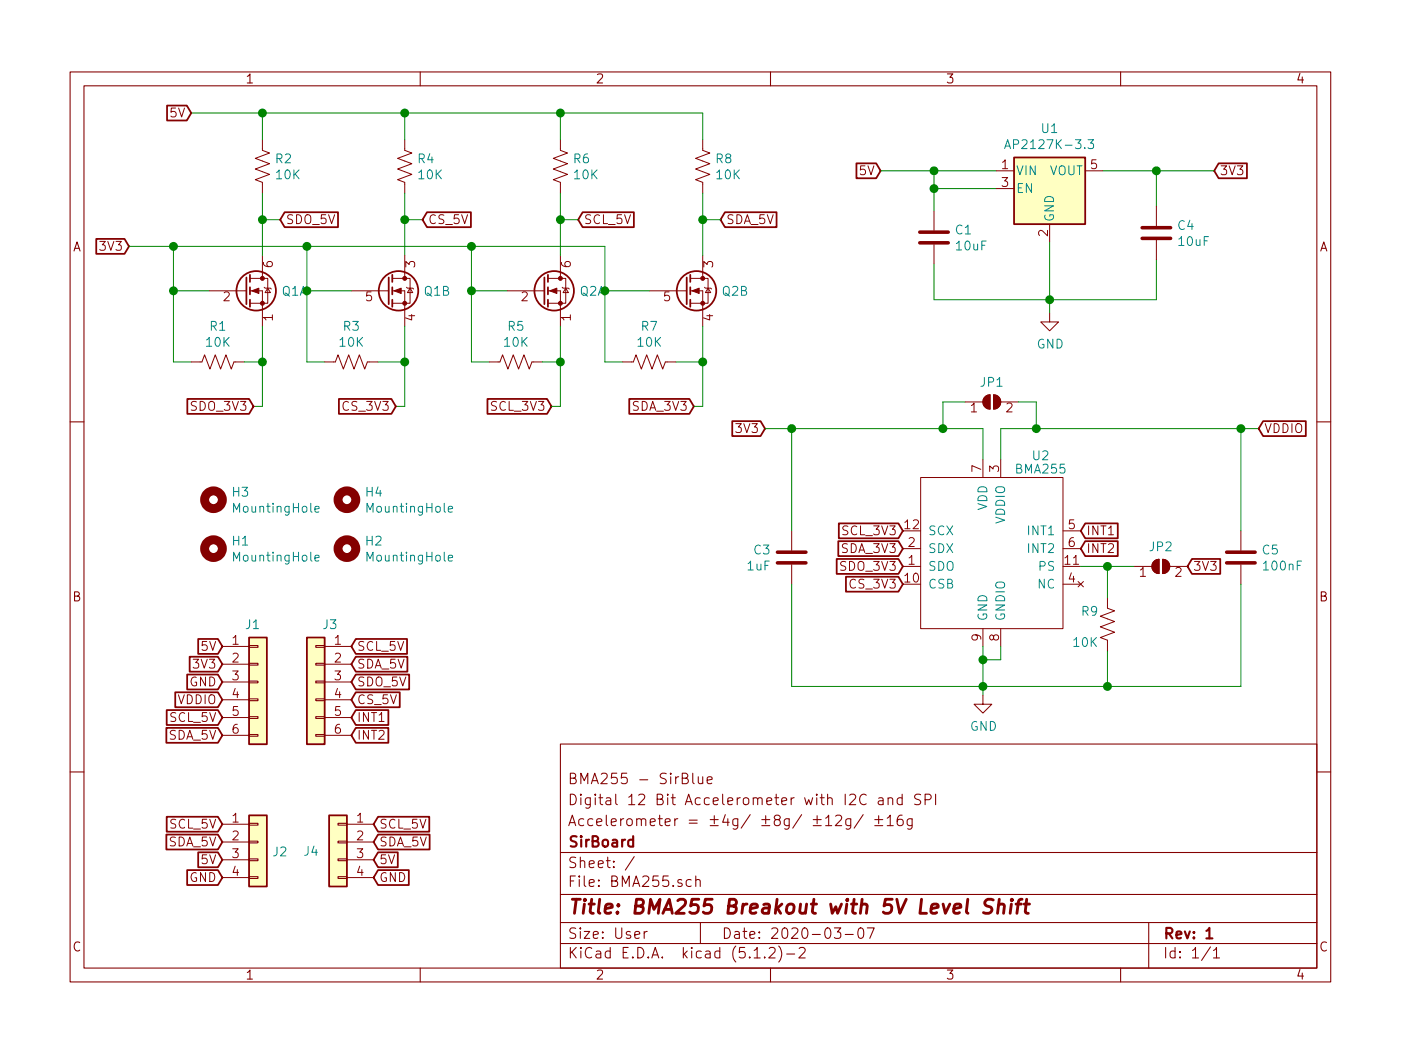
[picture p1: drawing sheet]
EESchema Schematic File Version 4
LIBS:BMA255-cache
EELAYER 29 0
EELAYER END
$Descr User 7874 5906
encoding utf-8
Sheet 1 1
Title "BMA255 Breakout with 5V Level Shift"
Date "2020-03-07"
Rev "1"
Comp "SirBoard"
Comment1 "Accelerometer = ±4g/ ±8g/ ±12g/ ±16g"
Comment2 "Digital 12 Bit Accelerometer with I2C and SPI"
Comment3 "BMA255 - SirBlue"
Comment4 ""
$EndDescr
Wire Wire Line
	5250 1475 5250 1675
Wire Wire Line
	5250 1675 5900 1675
Connection ~ 5900 1675
Wire Wire Line
	5600 950  5250 950 
Wire Wire Line
	5250 950  5250 1050
Wire Wire Line
	5250 1050 5600 1050
Wire Wire Line
	5250 1050 5250 1175
Connection ~ 5250 1050
Wire Wire Line
	6200 950  6500 950 
Wire Wire Line
	6500 950  6500 1150
Text GLabel 4950 950  0    50   Input ~ 0
5V
Wire Wire Line
	4950 950  5250 950 
Connection ~ 5250 950 
Text GLabel 6825 950  2    50   Input ~ 0
3V3
Connection ~ 6500 950 
$Comp
L power:GND #PWR0101
U 1 1
P 5900 1750
F 0 "#PWR0101" H 5900 1500 50  0001 C CNN
F 1 "GND" H 5904 1578 50  0000 C CNN
F 2 "" H 5900 1750 50  0001 C CNN
F 3 "" H 5900 1750 50  0001 C CNN
	1    5900 1750
	1    0    0    -1  
$EndComp
Wire Wire Line
	5900 1750 5900 1675
Text GLabel 4300 2400 0    50   Input ~ 0
3V3
Text GLabel 1075 625  0    50   Input ~ 0
5V
Wire Wire Line
	6500 1675 5900 1675
Wire Wire Line
	6500 1450 6500 1675
$Comp
L Regulator_Linear:AP2127K-3.3 U1
U 1 1
P 5900 1050
F 0 "U1" H 5900 1390 50  0000 C CNN
F 1 "AP2127K-3.3" H 5900 1300 50  0000 C CNN
F 2 "Package_TO_SOT_SMD:SOT-23-5" H 5900 1375 50  0001 C CNN
F 3 "https://www.diodes.com/assets/Datasheets/AP2127.pdf" H 5900 1150 50  0001 C CNN
F 4 "C156285" H 5900 1050 50  0001 C CNN "Part"
	1    5900 1050
	1    0    0    -1  
$EndComp
Wire Wire Line
	5900 1350 5900 1675
$Comp
L Device:Q_DUAL_NMOS_S1G1D2S2G2D1 Q1
U 1 1
P 1375 1625
F 0 "Q1" H 1581 1625 50  0000 L CNN
F 1 "BSS138DW" H 1580 1580 50  0001 L CNN
F 2 "Package_TO_SOT_SMD:SOT-363_SC-70-6" H 1575 1625 50  0001 C CNN
F 3 "~" H 1575 1625 50  0001 C CNN
	1    1375 1625
	1    0    0    -1  
$EndComp
$Comp
L Device:Q_DUAL_NMOS_S1G1D2S2G2D1 Q1
U 2 1
P 2175 1625
F 0 "Q1" H 2380 1625 50  0000 L CNN
F 1 "BSS138DW" H 2380 1580 50  0001 L CNN
F 2 "Package_TO_SOT_SMD:SOT-363_SC-70-6" H 2375 1625 50  0001 C CNN
F 3 "~" H 2375 1625 50  0001 C CNN
	2    2175 1625
	1    0    0    -1  
$EndComp
$Comp
L Device:R_US R2
U 1 1
P 1475 925
F 0 "R2" H 1543 970 50  0000 L CNN
F 1 "10K" H 1543 880 50  0000 L CNN
F 2 "Resistor_SMD:R_0603_1608Metric" V 1515 915 50  0001 C CNN
F 3 "~" H 1475 925 50  0001 C CNN
F 4 "C99198" H 1475 925 50  0001 C CNN "Part"
	1    1475 925 
	1    0    0    -1  
$EndComp
$Comp
L Device:R_US R4
U 1 1
P 2275 925
F 0 "R4" H 2343 970 50  0000 L CNN
F 1 "10K" H 2343 880 50  0000 L CNN
F 2 "Resistor_SMD:R_0603_1608Metric" V 2315 915 50  0001 C CNN
F 3 "~" H 2275 925 50  0001 C CNN
F 4 "C99198" H 2275 925 50  0001 C CNN "Part"
	1    2275 925 
	1    0    0    -1  
$EndComp
$Comp
L Device:R_US R1
U 1 1
P 1225 2025
F 0 "R1" V 1022 2025 50  0000 C CNN
F 1 "10K" V 1112 2025 50  0000 C CNN
F 2 "Resistor_SMD:R_0603_1608Metric" V 1265 2015 50  0001 C CNN
F 3 "~" H 1225 2025 50  0001 C CNN
F 4 "C99198" V 1225 2025 50  0001 C CNN "Part"
	1    1225 2025
	0    1    1    0   
$EndComp
Wire Wire Line
	2275 625  2275 775 
Wire Wire Line
	1475 775  1475 625 
Wire Wire Line
	2275 1075 2275 1225
Wire Wire Line
	1175 1625 975  1625
Wire Wire Line
	975  1625 975  2025
Wire Wire Line
	975  2025 1075 2025
Wire Wire Line
	1375 2025 1475 2025
Wire Wire Line
	1475 2025 1475 1825
Wire Wire Line
	1825 2025 1725 2025
Wire Wire Line
	1725 2025 1725 1625
Wire Wire Line
	1725 1625 1975 1625
Wire Wire Line
	2125 2025 2275 2025
Wire Wire Line
	2275 2025 2275 1825
Wire Wire Line
	2275 625  1475 625 
Wire Wire Line
	1075 625  1475 625 
Connection ~ 1475 625 
Text GLabel 725  1375 0    50   Input ~ 0
3V3
Wire Wire Line
	725  1375 975  1375
Wire Wire Line
	975  1375 975  1625
Connection ~ 975  1625
Wire Wire Line
	1475 1075 1475 1225
Wire Wire Line
	975  1375 1725 1375
Wire Wire Line
	1725 1375 1725 1625
Connection ~ 975  1375
Connection ~ 1725 1625
Text GLabel 3100 2275 0    50   Input ~ 0
SCL_3V3
Text GLabel 3900 2275 0    50   Input ~ 0
SDA_3V3
Wire Wire Line
	2275 2025 2275 2275
Wire Wire Line
	2275 2275 2225 2275
Connection ~ 2275 2025
Wire Wire Line
	1475 2025 1475 2275
Wire Wire Line
	1475 2275 1425 2275
Connection ~ 1475 2025
Text GLabel 3250 1225 2    50   Input ~ 0
SCL_5V
Text GLabel 4050 1225 2    50   Input ~ 0
SDA_5V
Connection ~ 2275 1225
Wire Wire Line
	2275 1225 2275 1425
Wire Wire Line
	1575 1225 1475 1225
Connection ~ 1475 1225
Wire Wire Line
	1475 1225 1475 1425
Wire Wire Line
	2275 1225 2375 1225
Text GLabel 1975 3625 2    50   Input ~ 0
SCL_5V
Text GLabel 1975 3725 2    50   Input ~ 0
SDA_5V
Text GLabel 1250 3725 0    50   Input ~ 0
3V3
Text GLabel 1250 3625 0    50   Input ~ 0
5V
$Comp
L Mechanical:MountingHole H4
U 1 1
P 1950 2800
F 0 "H4" H 2050 2845 50  0000 L CNN
F 1 "MountingHole" H 2050 2755 50  0000 L CNN
F 2 "SirBoardLibrary:MountingHole_M2.5_SirBoard" H 1950 2800 50  0001 C CNN
F 3 "~" H 1950 2800 50  0001 C CNN
	1    1950 2800
	1    0    0    -1  
$EndComp
$Comp
L Mechanical:MountingHole H3
U 1 1
P 1200 2800
F 0 "H3" H 1300 2845 50  0000 L CNN
F 1 "MountingHole" H 1300 2755 50  0000 L CNN
F 2 "SirBoardLibrary:MountingHole_M2.5_SirBoard" H 1200 2800 50  0001 C CNN
F 3 "~" H 1200 2800 50  0001 C CNN
	1    1200 2800
	1    0    0    -1  
$EndComp
Text GLabel 1975 4125 2    50   Input ~ 0
INT2
Text GLabel 1250 3825 0    50   Input ~ 0
GND
Wire Wire Line
	6500 950  6825 950 
$Comp
L Mechanical:MountingHole H2
U 1 1
P 1950 3075
F 0 "H2" H 2050 3120 50  0000 L CNN
F 1 "MountingHole" H 2050 3030 50  0000 L CNN
F 2 "SirBoardLibrary:MountingHole_M2.5_SirBoard" H 1950 3075 50  0001 C CNN
F 3 "~" H 1950 3075 50  0001 C CNN
	1    1950 3075
	1    0    0    -1  
$EndComp
$Comp
L Mechanical:MountingHole H1
U 1 1
P 1200 3075
F 0 "H1" H 1300 3120 50  0000 L CNN
F 1 "MountingHole" H 1300 3030 50  0000 L CNN
F 2 "SirBoardLibrary:MountingHole_M2.5_SirBoard" H 1200 3075 50  0001 C CNN
F 3 "~" H 1200 3075 50  0001 C CNN
	1    1200 3075
	1    0    0    -1  
$EndComp
$Comp
L Device:R_US R3
U 1 1
P 1975 2025
F 0 "R3" V 1772 2025 50  0000 C CNN
F 1 "10K" V 1862 2025 50  0000 C CNN
F 2 "Resistor_SMD:R_0603_1608Metric" V 2015 2015 50  0001 C CNN
F 3 "~" H 1975 2025 50  0001 C CNN
F 4 "C99198" V 1975 2025 50  0001 C CNN "Part"
	1    1975 2025
	0    1    1    0   
$EndComp
$Comp
L Device:C C1
U 1 1
P 5250 1325
F 0 "C1" H 5365 1370 50  0000 L CNN
F 1 "10uF" H 5365 1280 50  0000 L CNN
F 2 "Capacitor_SMD:C_0805_2012Metric" H 5288 1175 50  0001 C CNN
F 3 "~" H 5250 1325 50  0001 C CNN
F 4 "C95841" H 5250 1325 50  0001 C CNN "Part"
	1    5250 1325
	1    0    0    -1  
$EndComp
$Comp
L Device:Q_DUAL_NMOS_S1G1D2S2G2D1 Q2
U 1 1
P 3050 1625
F 0 "Q2" H 3256 1625 50  0000 L CNN
F 1 "BSS138DW" H 3255 1580 50  0001 L CNN
F 2 "Package_TO_SOT_SMD:SOT-363_SC-70-6" H 3250 1625 50  0001 C CNN
F 3 "~" H 3250 1625 50  0001 C CNN
	1    3050 1625
	1    0    0    -1  
$EndComp
$Comp
L Device:Q_DUAL_NMOS_S1G1D2S2G2D1 Q2
U 2 1
P 3850 1625
F 0 "Q2" H 4055 1625 50  0000 L CNN
F 1 "BSS138DW" H 4055 1580 50  0001 L CNN
F 2 "Package_TO_SOT_SMD:SOT-363_SC-70-6" H 4050 1625 50  0001 C CNN
F 3 "~" H 4050 1625 50  0001 C CNN
	2    3850 1625
	1    0    0    -1  
$EndComp
$Comp
L Device:R_US R6
U 1 1
P 3150 925
F 0 "R6" H 3218 970 50  0000 L CNN
F 1 "10K" H 3218 880 50  0000 L CNN
F 2 "Resistor_SMD:R_0603_1608Metric" V 3190 915 50  0001 C CNN
F 3 "~" H 3150 925 50  0001 C CNN
F 4 "C99198" H 3150 925 50  0001 C CNN "Part"
	1    3150 925 
	1    0    0    -1  
$EndComp
$Comp
L Device:R_US R8
U 1 1
P 3950 925
F 0 "R8" H 4018 970 50  0000 L CNN
F 1 "10K" H 4018 880 50  0000 L CNN
F 2 "Resistor_SMD:R_0603_1608Metric" V 3990 915 50  0001 C CNN
F 3 "~" H 3950 925 50  0001 C CNN
F 4 "C99198" H 3950 925 50  0001 C CNN "Part"
	1    3950 925 
	1    0    0    -1  
$EndComp
$Comp
L Device:R_US R5
U 1 1
P 2900 2025
F 0 "R5" V 2697 2025 50  0000 C CNN
F 1 "10K" V 2787 2025 50  0000 C CNN
F 2 "Resistor_SMD:R_0603_1608Metric" V 2940 2015 50  0001 C CNN
F 3 "~" H 2900 2025 50  0001 C CNN
F 4 "C99198" V 2900 2025 50  0001 C CNN "Part"
	1    2900 2025
	0    1    1    0   
$EndComp
Wire Wire Line
	3950 625  3950 775 
Wire Wire Line
	3150 775  3150 625 
Wire Wire Line
	3950 1075 3950 1225
Wire Wire Line
	2850 1625 2650 1625
Wire Wire Line
	2650 1625 2650 2025
Wire Wire Line
	2650 2025 2750 2025
Wire Wire Line
	3050 2025 3150 2025
Wire Wire Line
	3150 2025 3150 1825
Wire Wire Line
	3500 2025 3400 2025
Wire Wire Line
	3400 2025 3400 1625
Wire Wire Line
	3400 1625 3650 1625
Wire Wire Line
	3800 2025 3950 2025
Wire Wire Line
	3950 2025 3950 1825
Wire Wire Line
	3950 625  3150 625 
Wire Wire Line
	2275 625  3150 625 
Connection ~ 3150 625 
Wire Wire Line
	1725 1375 2650 1375
Wire Wire Line
	2650 1375 2650 1625
Connection ~ 2650 1625
Wire Wire Line
	3150 1075 3150 1225
Wire Wire Line
	2650 1375 3400 1375
Wire Wire Line
	3400 1375 3400 1625
Connection ~ 2650 1375
Connection ~ 3400 1625
Text GLabel 2225 2275 0    50   Input ~ 0
CS_3V3
Wire Wire Line
	3950 2025 3950 2275
Wire Wire Line
	3950 2275 3900 2275
Connection ~ 3950 2025
Wire Wire Line
	3150 2025 3150 2275
Wire Wire Line
	3150 2275 3100 2275
Connection ~ 3150 2025
Text GLabel 2375 1225 2    50   Input ~ 0
CS_5V
Connection ~ 3950 1225
Wire Wire Line
	3950 1225 3950 1425
Wire Wire Line
	3250 1225 3150 1225
Connection ~ 3150 1225
Wire Wire Line
	3150 1225 3150 1425
Wire Wire Line
	3950 1225 4050 1225
$Comp
L Device:R_US R7
U 1 1
P 3650 2025
F 0 "R7" V 3447 2025 50  0000 C CNN
F 1 "10K" V 3537 2025 50  0000 C CNN
F 2 "Resistor_SMD:R_0603_1608Metric" V 3690 2015 50  0001 C CNN
F 3 "~" H 3650 2025 50  0001 C CNN
F 4 "C99198" V 3650 2025 50  0001 C CNN "Part"
	1    3650 2025
	0    1    1    0   
$EndComp
Connection ~ 1725 1375
Connection ~ 2275 625 
Text GLabel 1975 3925 2    50   Input ~ 0
CS_5V
Text GLabel 1425 2275 0    50   Input ~ 0
SDO_3V3
Text GLabel 1575 1225 2    50   Input ~ 0
SDO_5V
Text GLabel 1975 3825 2    50   Input ~ 0
SDO_5V
$Comp
L Device:C C4
U 1 1
P 6500 1300
F 0 "C4" H 6615 1345 50  0000 L CNN
F 1 "10uF" H 6615 1255 50  0000 L CNN
F 2 "Capacitor_SMD:C_0805_2012Metric" H 6538 1150 50  0001 C CNN
F 3 "~" H 6500 1300 50  0001 C CNN
F 4 "C95841" H 6500 1300 50  0001 C CNN "Part"
	1    6500 1300
	1    0    0    -1  
$EndComp
$Comp
L Connector_Generic:Conn_01x06 J1
U 1 1
P 1450 3825
F 0 "J1" H 1375 4150 50  0000 L CNN
F 1 "Conn_01x06" H 1529 3727 50  0001 L CNN
F 2 "Connector_PinHeader_2.54mm:PinHeader_1x06_P2.54mm_Vertical" H 1450 3825 50  0001 C CNN
F 3 "~" H 1450 3825 50  0001 C CNN
	1    1450 3825
	1    0    0    -1  
$EndComp
$Comp
L Connector_Generic:Conn_01x06 J3
U 1 1
P 1775 3825
F 0 "J3" H 1694 4150 50  0000 C CNN
F 1 "Conn_01x06" H 1854 3727 50  0001 L CNN
F 2 "Connector_PinHeader_2.54mm:PinHeader_1x06_P2.54mm_Vertical" H 1775 3825 50  0001 C CNN
F 3 "~" H 1775 3825 50  0001 C CNN
	1    1775 3825
	-1   0    0    -1  
$EndComp
Text GLabel 1250 4025 0    50   Input ~ 0
SCL_5V
Text GLabel 1250 4125 0    50   Input ~ 0
SDA_5V
Text GLabel 1250 3925 0    50   Input ~ 0
VDDIO
Text GLabel 1975 4025 2    50   Input ~ 0
INT1
$Comp
L Connector_Generic:Conn_01x04 J2
U 1 1
P 1450 4725
F 0 "J2" H 1529 4672 50  0000 L CNN
F 1 "Conn_01x04" H 1529 4627 50  0001 L CNN
F 2 "SirBoardLibrary:SirBlue_Connector" H 1450 4725 50  0001 C CNN
F 3 "~" H 1450 4725 50  0001 C CNN
F 4 "C160404" H 1450 4725 50  0001 C CNN "Part"
	1    1450 4725
	1    0    0    -1  
$EndComp
$Comp
L Connector_Generic:Conn_01x04 J4
U 1 1
P 1900 4725
F 0 "J4" H 2050 4675 50  0000 C CNN
F 1 "Conn_01x04" H 1979 4627 50  0001 L CNN
F 2 "SirBoardLibrary:SirBlue_Connector" H 1900 4725 50  0001 C CNN
F 3 "~" H 1900 4725 50  0001 C CNN
F 4 "C160404" H 1900 4725 50  0001 C CNN "Part"
	1    1900 4725
	-1   0    0    -1  
$EndComp
Text GLabel 1250 4825 0    50   Input ~ 0
5V
Text GLabel 1250 4925 0    50   Input ~ 0
GND
Text GLabel 1250 4625 0    50   Input ~ 0
SCL_5V
Text GLabel 1250 4725 0    50   Input ~ 0
SDA_5V
Text GLabel 2100 4825 2    50   Input ~ 0
5V
Text GLabel 2100 4925 2    50   Input ~ 0
GND
Text GLabel 2100 4625 2    50   Input ~ 0
SCL_5V
Text GLabel 2100 4725 2    50   Input ~ 0
SDA_5V
$Comp
L Device:C C5
U 1 1
P 6975 3125
F 0 "C5" H 7090 3170 50  0000 L CNN
F 1 "100nF" H 7090 3080 50  0000 L CNN
F 2 "Capacitor_SMD:C_0603_1608Metric" H 7013 2975 50  0001 C CNN
F 3 "~" H 6975 3125 50  0001 C CNN
F 4 "C42998" H 6975 3125 50  0001 C CNN "Part"
	1    6975 3125
	1    0    0    -1  
$EndComp
$Comp
L Device:C C3
U 1 1
P 4450 3125
F 0 "C3" H 4565 3170 50  0000 L CNN
F 1 "1uF" H 4565 3080 50  0000 L CNN
F 2 "Capacitor_SMD:C_0603_1608Metric" H 4488 2975 50  0001 C CNN
F 3 "~" H 4450 3125 50  0001 C CNN
F 4 "C29936" H 4450 3125 50  0001 C CNN "Part"
	1    4450 3125
	-1   0    0    -1  
$EndComp
Wire Wire Line
	5625 2575 5625 2400
Wire Wire Line
	5625 2400 5825 2400
Wire Wire Line
	6975 2400 6975 2975
Wire Wire Line
	6975 3275 6975 3850
Wire Wire Line
	4450 3275 4450 3850
Wire Wire Line
	4450 2975 4450 2400
Wire Wire Line
	4450 2400 5300 2400
Wire Wire Line
	5525 2400 5525 2575
$Comp
L Jumper:SolderJumper_2_Open JP1
U 1 1
P 5575 2250
F 0 "JP1" H 5575 2363 50  0000 C CNN
F 1 "SolderJumper_2_Open" H 5575 2363 50  0001 C CNN
F 2 "Jumper:SolderJumper-2_P1.3mm_Open_RoundedPad1.0x1.5mm" H 5575 2250 50  0001 C CNN
F 3 "~" H 5575 2250 50  0001 C CNN
	1    5575 2250
	1    0    0    -1  
$EndComp
Wire Wire Line
	5725 2250 5825 2250
Wire Wire Line
	5825 2250 5825 2400
Wire Wire Line
	5425 2250 5300 2250
Wire Wire Line
	5300 2250 5300 2400
Connection ~ 5300 2400
Wire Wire Line
	5300 2400 5525 2400
Wire Wire Line
	4300 2400 4450 2400
Connection ~ 4450 2400
Text GLabel 6075 2975 2    50   Input ~ 0
INT1
Text GLabel 5075 3075 0    50   Input ~ 0
SDA_3V3
Text GLabel 5075 2975 0    50   Input ~ 0
SCL_3V3
Text GLabel 5075 3175 0    50   Input ~ 0
SDO_3V3
Text GLabel 5075 3275 0    50   Input ~ 0
CS_3V3
Text GLabel 6075 3075 2    50   Input ~ 0
INT2
Connection ~ 5525 3850
$Comp
L power:GND #PWR0106
U 1 1
P 5525 3900
F 0 "#PWR0106" H 5525 3650 50  0001 C CNN
F 1 "GND" H 5529 3728 50  0000 C CNN
F 2 "" H 5525 3900 50  0001 C CNN
F 3 "" H 5525 3900 50  0001 C CNN
	1    5525 3900
	1    0    0    -1  
$EndComp
Wire Wire Line
	5525 3900 5525 3850
$Comp
L SirBoard_Library:BMA255 U2
U 1 1
P 5575 3125
F 0 "U2" H 5850 3700 50  0000 C CNN
F 1 "BMA255" H 5850 3625 50  0000 C CNN
F 2 "Package_LGA:LGA-12_2x2mm_P0.5mm" H 5875 3725 50  0001 C CNN
F 3 "https://datasheet.lcsc.com/szlcsc/Bosch-Sensortec-BMA255_C189519.pdf" H 5875 3725 50  0001 C CNN
F 4 "C189519" H 5575 3125 50  0001 C CNN "Part"
	1    5575 3125
	1    0    0    -1  
$EndComp
Wire Wire Line
	4450 3850 5525 3850
Wire Wire Line
	5525 3850 6225 3850
Wire Wire Line
	5525 3625 5525 3700
Wire Wire Line
	5525 3700 5625 3700
Wire Wire Line
	5625 3700 5625 3625
Connection ~ 5525 3700
Wire Wire Line
	5525 3700 5525 3850
$Comp
L Jumper:SolderJumper_2_Open JP2
U 1 1
P 6525 3175
F 0 "JP2" H 6525 3288 50  0000 C CNN
F 1 "SolderJumper_2_Open" H 6525 3288 50  0001 C CNN
F 2 "Jumper:SolderJumper-2_P1.3mm_Open_RoundedPad1.0x1.5mm" H 6525 3175 50  0001 C CNN
F 3 "~" H 6525 3175 50  0001 C CNN
	1    6525 3175
	1    0    0    -1  
$EndComp
Connection ~ 5825 2400
$Comp
L Device:R_US R9
U 1 1
P 6225 3500
F 0 "R9" H 6125 3575 50  0000 C CNN
F 1 "10K" H 6100 3400 50  0000 C CNN
F 2 "Resistor_SMD:R_0603_1608Metric" V 6265 3490 50  0001 C CNN
F 3 "~" H 6225 3500 50  0001 C CNN
F 4 "C99198" V 6225 3500 50  0001 C CNN "Part"
	1    6225 3500
	1    0    0    -1  
$EndComp
Wire Wire Line
	6075 3175 6225 3175
Wire Wire Line
	6225 3350 6225 3175
Connection ~ 6225 3175
Wire Wire Line
	6225 3175 6375 3175
Wire Wire Line
	6225 3650 6225 3850
Connection ~ 6225 3850
Wire Wire Line
	6225 3850 6975 3850
Connection ~ 6975 2400
Wire Wire Line
	6975 2400 7075 2400
Text GLabel 7075 2400 2    50   Input ~ 0
VDDIO
Wire Wire Line
	5825 2400 6975 2400
Text GLabel 6675 3175 2    50   Input ~ 0
3V3
$EndSCHEMATC
